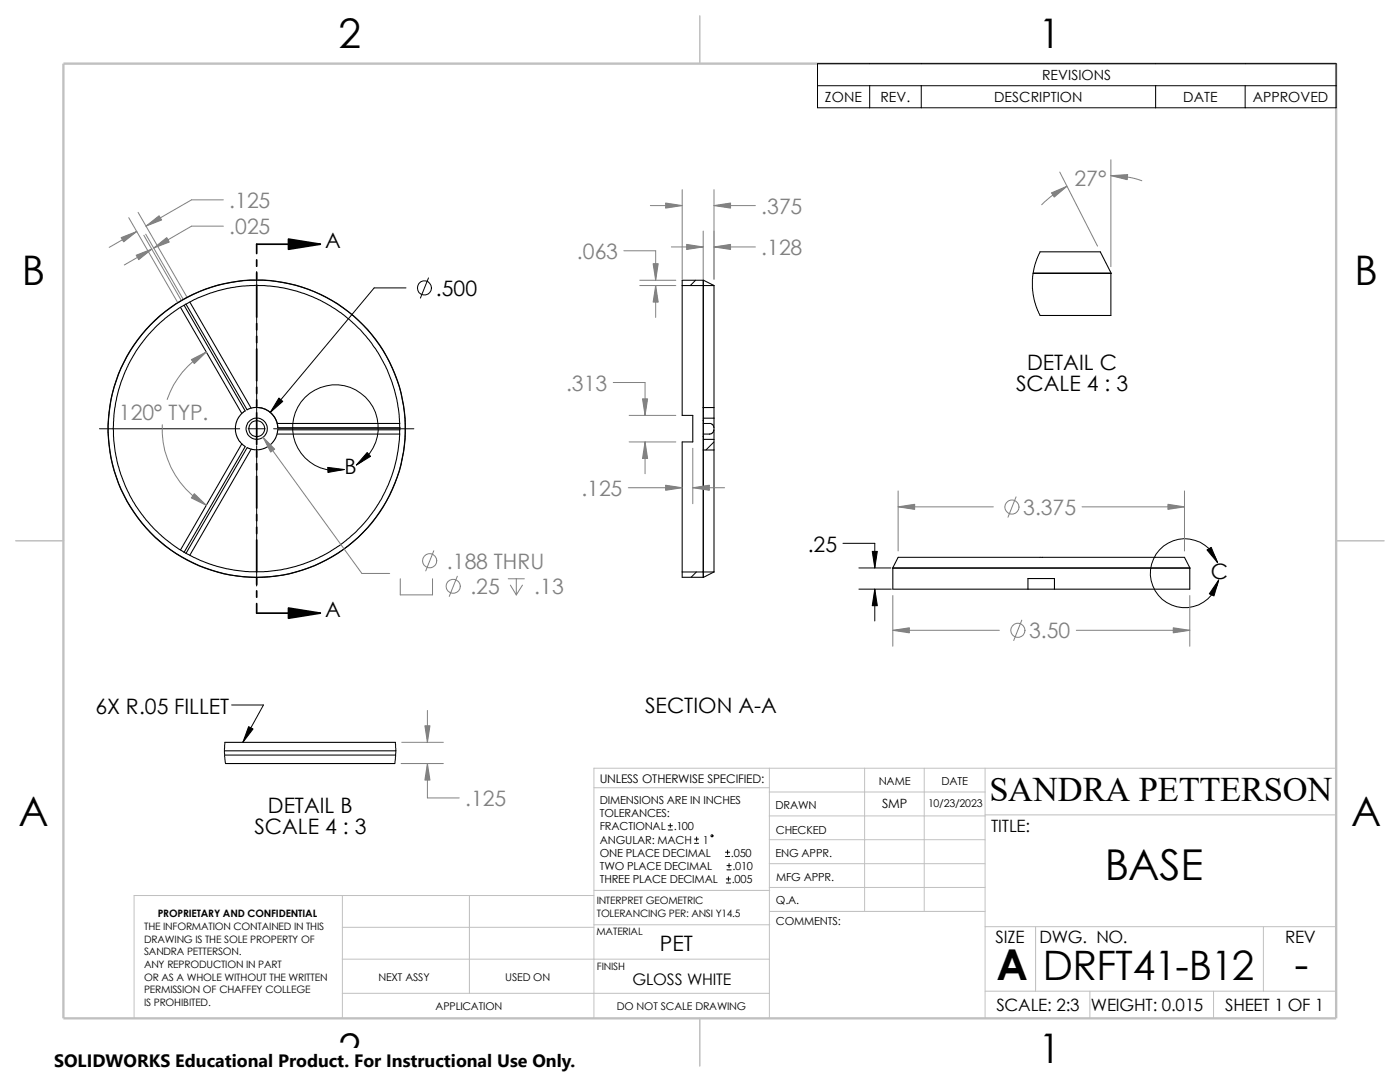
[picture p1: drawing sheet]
<svg xmlns="http://www.w3.org/2000/svg" width="279mm" height="216mm" viewBox="0 0 279 216" stroke-linecap="round" stroke-linejoin="round" font-family="sans-serif">
<g fill="none" stroke="#c0c0c0" stroke-width=".2">
<path d="M118.5 157.2h35M153.5 153.3v49.9M153.5 158h43.1M172.6 153.3v28.6M184.4 153.3v28.6M196.6 153.3v49.9M266.7 153.3h-148.2v49.9M68.3 178.7v24.5M93.7 178.7v19.5M118.5 178.7h-91.7v24.5M118.5 177.7h35.1M153.5 167.6h43.1"/>
<path d="M153.5 172.3h43.1M153.5 177.1h43.1M153.5 162.8h43.1M196.6 162.6h70.1M68.3 198.2h85.2M68.3 191.4h85.2M68.3 185h50.2M118.5 184.5h35.1M153.6 181.9h43M196.6 197.8h70.1M196.6 184.9h70.1M206.7 184.9v12.9"/>
<path d="M217.5 197.8v5.4M242.2 197.8v5.4M252.1 184.9v12.9"/>
</g>
<path d="M139.7 3.1v9.6M3.1 107.9h9.6M266.7 107.9h9.5M139.7 203.2v9.5" fill="none" stroke="#c0c0c0" stroke-width=".21"/>
<path d="M12.7 12.7h254v190.5h-254z" fill="none" stroke="#c0c0c0" stroke-width=".47"/>
<g fill="none" stroke="#000" stroke-width=".21">
<path d="M136.1 57v25.9h2.2v5.3h-2.2v25.9M136.1 57v-1.1h4.3v25.4M136.1 57h6.4M142.5 57v24.3M142.5 57l-2.2-1.1v25.4M206.2 54.5h15.5M207.6 50.2h12l2.2 4.4h-15.6M221.7 54.6v8.3h-14.1M36 61.3l12.3 21.2M36.7 60.9l.4-.2 12.2 21.1M36.7 60.9l12.2 21.1-.7 .6-.7 .8-.5 1.6v1.1l.3 1.2 .5 .8 1.1 1M36.7 60.9l-1.5 .9a28.6 28.6 0 0 0 1.5 48.4"/>
<path d="M37.1 60.7l.2-.1a28.6 28.6 0 0 1 42.5 24.7M37.9 60.3l12.2 21.1M48.3 88.6l-12.3 21.1M48.9 89.1l-12.2 21.1M49.3 81.7l.9-.3 1.2-.1 1.1 .2 .8 .3 1.1 .9 .5 .7 .3 .8 .3 1.1h24.3M50.1 89.6l-12.2 21.2M55.3 84.5h24.5M55.3 86.6h24.5M79.8 85.7l-.2 3a28.6 28.6 0 0 1-42.5 21.7l12.2-21.1 1.1 .4h1.3l1.6-.5 1.1-.9 .6-.8 .4-1.8M79.8 85.3v.5h-24.3M140.3 83.9h.1M140.3 81.3v2.6"/>
<path d="M140.3 87.1v2.7M140.3 81.3h2.2M140.3 87.1h.1M140.3 89.8h2.2M140.3 89.8v25.4l2.2-1.1M140.3 83.9v3.2M140.4 83.9v3.2M140.4 89.8v25.4h-4.3v-1.1M140.4 87.1v.6h2.1M142.5 89.8v24.3M142.5 83.4v4.3M142.5 83.4h-2.1v.5"/>
<path d="M142.5 81.3v2.1M142.5 87.7v2.1M36.7 110.2l.4 .2M136.1 114.1h6.4M178.2 113.4v4.2h26.9M178.2 113.3h59.2M179.2 111.2h57.2l1.1 2.2h-59.4zM205.1 117.6v-2.2h5.3v2.2M205.1 117.6h5.3M237.4 113.4v4.2h-27M44.8 149.8h34.2M44.8 150.7h34.2"/>
<path d="M44.9 148.1h34M45 152.4h33.8"/>
<circle cx="51.2" cy="85.5" r="2.13"/>
<circle cx="51.2" cy="85.6" r="29.7"/>
<circle cx="51.2" cy="85.5" r="1.59"/>
<circle cx="51.2" cy="85.6" r="29.6"/>
</g>
<g fill="none" stroke="#000" stroke-width=".2">
<path d="M163.2 12.7h103.5v8.8h-103.5zM163.2 17.1h103.5M173.6 17.1v4.4M183.9 17.1v4.4M230.6 17.1v4.4M248.5 17.1v4.4M51.2 54.2v28M81 57.4h-6.3l-20.8 24.9M85.5 55.5l-1.6 4M138.8 55.9l-1 1.1M142.3 56.9l-.1 .1M207.6 50.2l-1.1 2.6-.5 2.9v1.9l.3 2 .5 1.7 .8 1.6"/>
<path d="M19.9 85.6h27.9M49.5 85.6h3.4M51.2 83.9v3.3M51.2 88.9v28M51.4 81.3a4.2 4.2 0 0 1 4.1 4M54.6 85.6h28M71.1 92.8a8.5 8.5 0 0 0 1-14.3 8.5 8.5 0 0 0-13.4 4.9 8.5 8.5 0 0 0 10 10.3M140.3 84.5h1.5a.91 .91 0 0 1 .7 .8M140.3 81.4l.1 2M140.4 87.7v2.1M142.5 85.8a.82 .82 0 0 1-.9 .8h-1.3M142.5 88.2l-1.6 1.6"/>
<path d="M139 114.1l-1.1 1.1M168.2 108.4h6.4v4.9M171.4 117.6h6.5M171.4 113.3h6.4M174.6 117.6v6.3M243 112.3a6.9 6.9 0 0 0-10.8-3.3 6.9 6.9 0 0 0 .7 11.3 6.9 6.9 0 0 0 10.3-4.6M44.9 148.1l-.1 2.2 .2 2.1M46.2 140.7h6.4l-4.1 7.4M78.9 148.1l.1 2.2-.2 2.1M133.3 165.6h.9M133.3 164.8h.9M133.8 164.3v.9"/>
<path d="M138.6 168.3h.8M138.6 167.4h.8M139 167v.9M144.8 170.9h.8M144.8 170.1h.8M144.9 176.2h.9M144.9 175.4h.9M145.1 173.6h.8M145.1 172.7h.8M145.2 169.6v.9M145.4 175v.8M145.5 172.3v.8"/>
<circle cx="84.7" cy="57.4" r="1.41"/>
<circle cx="142.1" cy="166.8" r=".2"/>
</g>
<g fill="none" stroke="#808080" stroke-width=".2">
<path d="M44.6 39.9h-6.4l-9.1 5.2M136.1 37.8v17.9M142.5 37.8v17.9M211.5 34.3l7.5 14.8M212.9 37.2a20.3 20.3 0 0 0-5 3.7M221.7 31.9v21.3M221.7 35.1a19.2 19.2 0 0 1 6.2 1M25.7 43.4l9.7 16.8M27.3 46.2l-5.5 3.2M27.6 42.4l9.7 16.8M28.7 46.9l7.4 12.9M29.1 46.7l7.4 12.9"/>
<path d="M30.3 49.7l-5.5 3.2M44.6 45.1h-6.4l-7.5 4.4M124.5 50h6.4v5.9M127.7 55.9h7.2M127.7 57h7.2M129.8 41h6.3M130.9 57v6.3M134 49.3h6.3M140.3 46.1v9.6M142.5 41h8.2M142.5 49.3h8.2M41.2 70.2a17.3 17.3 0 0 0-7.8 9.5"/>
<path d="M122.4 76.3h6.3v6.6M32.4 84.8a17.6 17.6 0 0 0 8.8 16M52.5 87.2l19.7 27.2h5.6M125.4 97.3h10.7M125.6 88.2h9.3M125.6 82.9h9.3M128.7 88.2v6.3M138.3 97.3h6.3M138.3 89.5v11M179.2 98v11.9M202.8 99.1l-1.6 4.1M236.4 98v11.9"/>
<path d="M79.9 115.5v3.2h6.4v-3.2M86.6 109.9l-1.6 4M91.3 115l-1.6 4M101.4 115.5h3.2M101.9 116.8l1.1 1.9M103 115.5v3.2M104.3 116.8l-1.3 1.9M178.2 118.8v10.1M179.2 101.1h19M215.9 101.1h20.5M237.4 118.8v10.1M178.2 125.8h21.2"/>
<path d="M203.9 123.7l-1.6 4.1M214.8 125.8h22.6M80.1 152.4h8.4M80.2 148.1h8.3M85.3 152.4v6.8h6.4M85.3 141.8v6.3"/>
<circle cx="85.7" cy="111.9" r="1.41"/>
<circle cx="90.5" cy="117" r="1.4"/>
<circle cx="202" cy="101.2" r="1.41"/>
<circle cx="203.1" cy="125.8" r="1.41"/>
</g>
<g fill="#808080" stroke="#808080" stroke-width=".2">
<path d="M179.2 101.1l3.3-.5v1z"/>
<path d="M233.1 100.6l3.3 .5-3.3 .5z"/>
<path d="M178.2 125.8l3.3-.5v1z"/>
<path d="M234.1 125.3l3.3 .5-3.3 .5z"/>
<path d="M29.1 45.1l2.6-2 .6 .8z"/>
<path d="M30.7 49.5l2.6-2.1 .5 .9z"/>
<path d="M24.2 47.4l3.1-1.2-2.6 2.1z"/>
<path d="M27.2 50.9l3.1-1.2-2.6 2.1z"/>
<path d="M52.5 87.2l2.3 2.4-.8 .6z"/>
<path d="M38.2 71.8l3-1.6-2.4 2.4z"/>
<path d="M38.8 98.5l2.4 2.3-3-1.4z"/>
<path d="M84.8 144.8h1l-.5 3.3z"/>
<path d="M85.3 152.4l.5 3.3h-1z"/>
<path d="M128.2 79.6h1l-.5 3.3z"/>
<path d="M128.7 88.2l.5 3.3h-1z"/>
<path d="M132.8 40.5l3.3 .5-3.3 .5z"/>
<path d="M142.5 41l3.3-.5v1z"/>
<path d="M130.3 52.6h1.1l-.5 3.3z"/>
<path d="M130.9 57l.5 3.3h-1.1z"/>
<path d="M138.3 97.3l3.3-.5v1z"/>
<path d="M132.8 96.8l3.3 .5-3.3 .5z"/>
<path d="M137 48.8l3.3 .5-3.3 .5z"/>
<path d="M142.5 49.3l3.3-.5v1z"/>
<path d="M221.7 35.1l3.3-.3v1.1z"/>
<path d="M209.8 38.5l3.1-1.3-2.5 2.1z"/>
</g>
<path d="M55.7 79.4l.7 .7-2.5 2.2zM65.4 93.3l3.3 .4-3.3 .6zM73.3 90.3l.7 .8-2.9 1.7zM174.6 117.6l.5 3.3h-1zM174.1 110h1l-.5 3.3zM240.9 109.7l.8-.5 1.3 3.1zM243.2 115.7l-.9 3.2-1-.4zM49.6 145l.9 .5-2 2.6z" fill="#000" stroke="#000" stroke-width=".2"/>
<path d="M57.6 47.7l6.3 1-6.3 1zM57.6 121.3l6.3 1-6.3 1.1z" fill="#000" stroke="#000" stroke-width=".34"/>
<g fill="none" stroke="#000" stroke-width=".34">
<path d="M51.2 51.9v1.2M51.2 54.4v1.3M51.2 56.9v6.4M63.9 48.7h-12.7v1.9M51.2 64.6v1.2M51.2 67.1v1.3M51.2 69.6v6.4M51.2 77.3v1.2M51.2 79.8v1.3M51.2 82.3v6.4M51.2 90v1.2M51.2 92.5v1.3"/>
<path d="M51.2 95v6.4M51.2 102.7v1.2M51.2 105.2v1.3M51.2 107.7v6.4M51.2 115.4v1.2M51.2 117.9v1.3M51.2 120.4v1.9h12.7"/>
</g>
<path d="M10.8 209.2h104.1v6.7h-104.1z" fill="#fff"/>
<g font-size="8.5">
<text x="220.5" y="175.5">BASE</text>
<text x="198.8" y="195.5">A</text>
<text x="258.4" y="195.3">-</text>
</g>
<g font-size="8.1">
<text x="67.6" y="9.7">2</text>
<text x="207.3" y="9.7">1</text>
<text x="4.4" y="56.9">B</text>
<text x="270.3" y="56.9">B</text>
<text x="3.7" y="164.9">A</text>
<text x="269.7" y="164.9">A</text>
<text x="208.1" y="195.5">DRFT41-B12</text>
<text x="67.6" y="212.1">2</text>
<text x="207.3" y="212.1">1</text>
</g>
<text font-size="6.9" x="197.5" y="159.8">SANDRA PETTERSON</text>
<g font-size="4.2" fill="#808080">
<text x="45.8" y="41.5">.125</text>
<text x="214.4" y="37.2">27°</text>
<text x="45.8" y="46.8">.025</text>
<text x="151.9" y="42.7">.375</text>
<text x="115.1" y="51.7">.063</text>
<text x="151.9" y="50.9">.128</text>
<text x="23.7" y="83.9">120° TYP.</text>
<text x="113" y="78">.313</text>
<text x="116" y="99">.125</text>
<text x="204.2" y="102.8">3.375</text>
<text x="89.2" y="113.5">.188 THRU</text>
<text x="93.9" y="118.6">.25</text>
<text x="106.6" y="118.6">.13</text>
<text x="205.4" y="127.4">3.50</text>
<text x="92.8" y="160.9">.125</text>
</g>
<g font-size="4.2">
<text x="64.9" y="49.6">A</text>
<text x="87" y="59.1">.500</text>
<text x="205" y="73.8">DETAIL C</text>
<text x="202.8" y="78">SCALE 4 : 3</text>
<text x="68.7" y="94.6">B</text>
<text x="161.2" y="110.1">.25</text>
<text x="241.6" y="115.6">C</text>
<text x="64.9" y="123.1">A</text>
<text x="19" y="142.4">6X R.05 FILLET</text>
<text x="128.7" y="142.2">SECTION A-A</text>
<text x="50.8" y="166.4">SCALE 4 : 3</text>
<text x="53.5" y="162.2">DETAIL B</text>
<text x="131.7" y="189.8">PET</text>
</g>
<text font-size="3.6" x="10.8" y="213">SOLIDWORKS Educational Product. For Instructional Use Only.</text>
<g font-size="3.4">
<text x="197.8" y="166">TITLE:</text>
<text x="198.7" y="188.1">SIZE</text>
<text x="207.5" y="188.1">DWG. NO.</text>
<text x="256.5" y="188.2">REV</text>
<text x="198.8" y="201.7">SCALE: 2:3</text>
<text x="217.7" y="201.8">WEIGHT: 0.015</text>
<text x="244.5" y="201.7">SHEET 1 OF 1</text>
</g>
<text font-size="3.2" x="126.2" y="196.6">GLOSS WHITE</text>
<g font-size="2.8">
<text x="208" y="16">REVISIONS</text>
<text x="164.6" y="20.4">ZONE</text>
<text x="175.7" y="20.4">REV.</text>
<text x="198.4" y="20.4">DESCRIPTION</text>
<text x="236.1" y="20.4">DATE</text>
<text x="250" y="20.4">APPROVED</text>
</g>
<text font-size="2.5" x="176.1" y="161.3">SMP</text>
<text font-size="2.4" x="119.7" y="156.2">UNLESS OTHERWISE SPECIFIED:</text>
<g font-size="2.2">
<text x="119.7" y="160.4">DIMENSIONS ARE IN INCHES</text>
<text x="154.8" y="161.5">DRAWN</text>
<text x="175.4" y="156.7">NAME</text>
<text x="187.9" y="156.7">DATE</text>
<text x="119.7" y="163">TOLERANCES:</text>
<text x="119.7" y="165.7">FRACTIONAL</text>
<text x="134.5" y="165.7">.100</text>
<text x="154.8" y="166.3">CHECKED</text>
<text x="119.7" y="173.6">TWO PLACE DECIMAL</text>
<text x="119.7" y="168.3">ANGULAR: MACH</text>
<text x="119.7" y="170.9">ONE PLACE DECIMAL</text>
<text x="140.3" y="168.3">1</text>
<text x="145.9" y="170.9">.050</text>
<text x="146.2" y="173.6">.010</text>
<text x="154.8" y="171">ENG APPR.</text>
<text x="119.7" y="176.3">THREE PLACE DECIMAL</text>
<text x="146" y="176.3">.005</text>
<text x="154.9" y="175.7">MFG APPR.</text>
<text x="154.9" y="184.7">COMMENTS:</text>
<text x="154.9" y="180.5">Q.A.</text>
</g>
<g font-size="2.1">
<text x="185.3" y="161">10/23/2023</text>
<text x="75.5" y="195.7">NEXT ASSY</text>
<text x="100.8" y="195.7">USED ON</text>
<text x="86.9" y="201.5">APPLICATION</text>
<text x="123.1" y="201.6">DO NOT SCALE DRAWING</text>
</g>
<g font-size="2">
<text x="28.7" y="185.6">THE INFORMATION CONTAINED IN THIS</text>
<text x="31.5" y="183">PROPRIETARY AND CONFIDENTIAL</text>
<text x="119.1" y="182.9">TOLERANCING PER: ANSI Y14.5</text>
<text x="119.1" y="180.4">INTERPRET GEOMETRIC</text>
<text x="28.7" y="188.1">DRAWING IS THE SOLE PROPERTY OF</text>
<text x="28.7" y="190.6">SANDRA PETTERSON.</text>
<text x="119" y="186.6">MATERIAL</text>
<text x="28.7" y="193.2">ANY REPRODUCTION IN PART</text>
<text x="28.7" y="195.7">OR AS A WHOLE WITHOUT THE WRITTEN</text>
<text x="119.1" y="193.5">FINISH</text>
<text x="28.7" y="200.7">IS PROHIBITED.</text>
<text x="28.7" y="198.2">PERMISSION OF CHAFFEY COLLEGE</text>
</g>
</svg>
